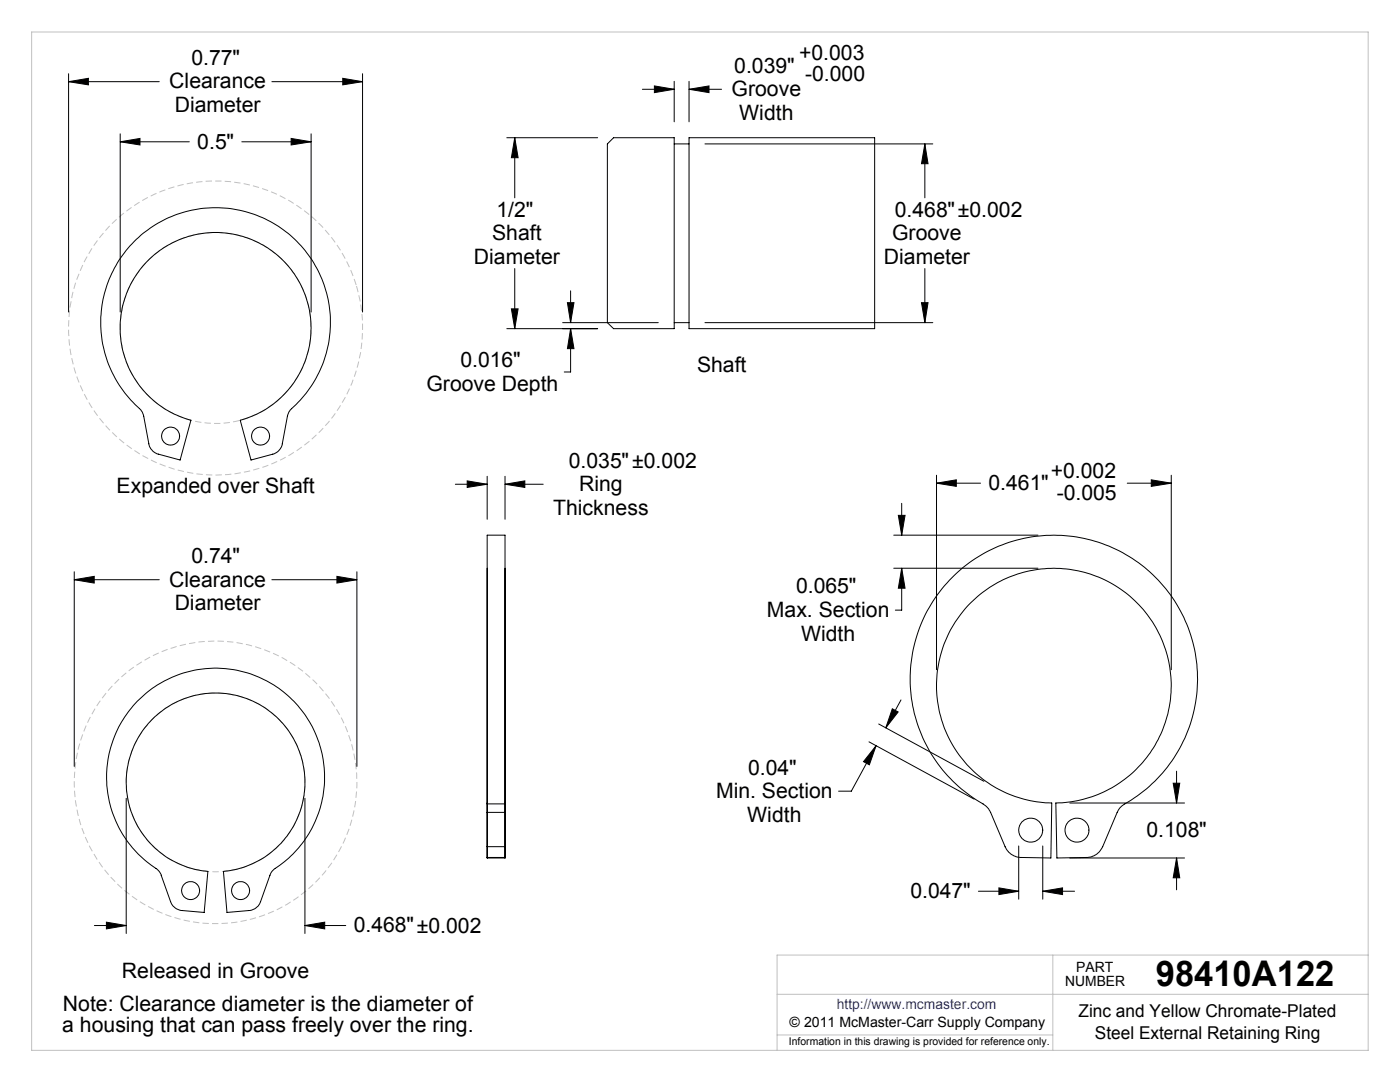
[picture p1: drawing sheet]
<svg xmlns="http://www.w3.org/2000/svg" width="279mm" height="216mm" viewBox="0 0 279 216" stroke-linecap="round" stroke-linejoin="round" font-family="sans-serif">
<path d="M61.2 59.9a19.1 19.1 0 0 0-31.7-7.9 19.1 19.1 0 0 0 8.1 31.7 19.1 19.1 0 0 0 24.1-22l-.5-1.8M71.1 56.9a29.3 29.3 0 0 0-48.8-12.2 29.3 29.3 0 0 0 12.2 48.8 29.3 29.3 0 0 0 37.3-33.7l-.7-2.9M60.1 150.9a17.8 17.8 0 0 0-29.4-7.6 17.8 17.8 0 0 0 6.4 29.6 17.8 17.8 0 0 0 23.6-19.1l-.6-2.9M70 147.9a28.2 28.2 0 0 0-46.3-12.3 28.2 28.2 0 0 0 9.6 47 28.2 28.2 0 0 0 37.7-29.6l-.4-2.9-.6-2.2" fill="none" stroke="#c0c0c0" stroke-width=".2" stroke-dasharray="1.3 .6" stroke-linecap="butt"/>
<g fill="none" stroke="#000" stroke-width=".2">
<path d="M13.7 16.3l3.9-.7v1.3zM13.7 14.7v47.6M13.7 16.3h18.1M54.3 16.3h18.1M68.4 15.6l4 .7-4 .6zM72.4 14.7v47.6M128.2 17.8h6.3M130.6 17.1l3.9 .7-3.9 .7zM134.5 16.2v8.1M137.5 17.8l4-.7v1.4zM137.5 16.2v8.1M137.5 17.8h6.5"/>
<path d="M24 28.3l3.9-.7v1.3zM24 26.7v35.6M24 28.3h13.8M48.3 28.3h13.8M58.1 27.6l4 .7-4 .6zM62.1 26.7v35.6M101.1 27.5h18.2M102.7 27.5l.7 4h-1.3zM102.7 27.5v12M121.2 28.7l1.2-1.2h12.1v38.1h-12.1l-1.2-1.2zM134.5 28.7h3M137.5 27.5h37.1v38.1h-37.1z"/>
<path d="M140.7 28.7h45.5M184.6 28.7l.6 4h-1.3zM184.6 28.7v10.8M27.2 47.8a23 23 0 0 1 32.9 1.3 23 23 0 0 1-2.2 32.9l-.5 .9-1.1 5.9-.4 .8-.5 .5-.8 .5-4.5 1.2-2.2-7.9a19.1 19.1 0 0 0 10.7-29.4 19.1 19.1 0 0 0-31.2 0 19.1 19.1 0 0 0 10.7 29.4l-2.2 7.9-4.5-1.2-.8-.5-.4-.5-.5-1-1.1-5.7-.4-.9a23.1 23.1 0 0 1-1-34.2zM102.7 53.6v12M113.9 58v6.4M184.6 53.6v10.8M101.1 65.6h18.2M102.1 61.6h1.3l-.7 4zM112.3 64.4h19.1M113.2 60.4h1.3l-.6 4zM113.9 65.6l.6 4h-1.3z"/>
<path d="M113.9 65.6v8.6h-1.3M134.5 64.4h3M140.7 64.4h45.5M183.9 60.4h1.3l-.6 4zM90.9 96.6h6.3M93.2 96l4 .6-4 .7zM97.2 95v8.6M100.8 96.6l3.9-.6v1.3zM100.8 95v8.6M100.8 96.6h7.6M186.9 96.4l4-.7v1.3zM186.9 94.8v38.8"/>
<path d="M186.9 96.4h8.8M225 96.4h8.8M229.8 95.7l4 .7-4 .6zM233.8 94.8v38.8M14.8 115.7l4-.7v1.3zM14.8 114.1v38.8M14.8 115.7h17M54.3 115.7h16.9M67.2 115l4 .7-4 .6zM71.2 114.1v38.8M97.2 113.4v57.8h3.6v-57.8M178.4 113.4h28.8"/>
<path d="M178.4 106.8h28.8M179.3 102.8h1.3l-.6 4zM180 113.4l.6 4h-1.3zM180 113.4v8.3h-1.3M180 100.4v6.4M189.5 115.8a28.7 28.7 0 0 1 43.6 2.3 28.7 28.7 0 0 1-9.2 42.7l-.9 1.3-2.9 6.8-.4 .7a3.6 3.6 0 0 1-2.8 1.5l-6 .1-.2-11a23.4 23.4 0 0 0 20.2-34.7 23.4 23.4 0 0 0-40.1-1.6 23.4 23.4 0 0 0 17.3 36.2l1.8 .1-.2 11-6.1-.1-1.1-.3a3.3 3.3 0 0 1-1.9-1.9l-2.9-6.8-.4-.7-.6-.6a28.8 28.8 0 0 1-7.2-45zM27.4 139.9a21.8 21.8 0 0 1 32.6 1.5 21.8 21.8 0 0 1-5.5 32.2l-.6 1-1.9 5.3-.6 1-.5 .4-1 .4-4.6 .4-.7-8.2 .4-.1a17.8 17.8 0 0 0 13.3-26.8 17.8 17.8 0 0 0-29.9-1.2 17.8 17.8 0 0 0 11.2 27.8l1.9 .3-.8 8.2-4.6-.4-.9-.4-.6-.4-.6-1-1.8-5.3-.7-1a21.9 21.9 0 0 1-4.1-33.7zM179.8 139.7l-3 5.5M25.2 159.3v27M60.9 159.3v27M173.4 148l21 11.5M174.8 148.8l-1.3 3.8-1.2-.6z"/>
<path d="M174.8 148.8l-4.9 9.1h-2.5M175.4 144.5l21 11.4M178.1 141.4l1.1 .7-2.4 3.1zM234.1 156.3h1.3l-.6 3.9zM234.8 153.9v6.3M97.2 160.4v-53.6h3.6v53.6M97.2 160.4v1.7h3.6v-1.7M97.2 168.9h3.6v2.2h-3.6zM97.2 160.4h3.6M195.3 177.8h8M199.4 177.2l3.9 .6-3.9 .7zM203.3 168.8v10.6"/>
<path d="M208.1 177.8l4-.6v1.3zM208.1 168.8v10.6M208.1 177.8h6.4M213.5 160.2h22.9M213.5 171.2h22.9M234.8 171.2l.6 4h-1.3zM234.8 171.2v6.4M18.8 184.7h6.4M21.2 184l4 .7-4 .6zM60.9 184.7l3.9-.7v1.3zM60.9 184.7h8.1"/>
<circle cx="34.1" cy="87" r="1.79"/>
<circle cx="52" cy="87" r="1.79"/>
<circle cx="38" cy="177.7" r="1.79"/>
<circle cx="48" cy="177.7" r="1.79"/>
<circle cx="205.7" cy="165.7" r="2.4"/>
<circle cx="214.9" cy="165.7" r="2.39"/>
</g>
<path d="M6.3 6.4h266.7v203.2h-266.7zM155.1 198.4h117.9M210.1 190.6v19M273 190.6h-117.9v19M155.1 206.5h55" fill="none" stroke="#c0c0c0" stroke-width=".2"/>
<path d="M180 113.4l.6 4h-1.3zM179.3 102.8h1.3l-.6 4zM208.1 177.8l4-.6v1.3zM199.4 177.2l3.9 .6-3.9 .7zM174.8 148.8l-1.3 3.8-1.2-.6zM178.1 141.4l1.1 .7-2.4 3.1zM186.9 96.4l4-.7v1.3zM229.8 95.7l4 .7-4 .6zM234.1 156.3h1.3l-.6 3.9zM234.8 171.2l.6 4h-1.3zM93.2 96l4 .6-4 .7zM100.8 96.6l3.9-.6v1.3zM14.8 115.7l4-.7v1.3zM67.2 115l4 .7-4 .6zM21.2 184l4 .7-4 .6zM60.9 184.7l3.9-.7v1.3zM13.7 16.3l3.9-.7v1.3zM68.4 15.6l4 .7-4 .6zM24 28.3l3.9-.7v1.3zM58.1 27.6l4 .7-4 .6zM113.2 60.4h1.3l-.6 4zM113.9 65.6l.6 4h-1.3zM102.7 27.5l.7 4h-1.3zM102.1 61.6h1.3l-.7 4zM130.6 17.1l3.9 .7-3.9 .7zM137.5 17.8l4-.7v1.4zM184.6 28.7l.6 4h-1.3zM183.9 60.4h1.3l-.6 4z" fill="#000"/>
<text font-size="7.1" x="230.7" y="196.8">98410A122</text>
<g font-size="4.2">
<text x="159.5" y="11.9">+0.003</text>
<text x="33.8" y="17.7">Clearance</text>
<text x="38.2" y="13">0.77&quot;</text>
<text x="146.5" y="14.5">0.039&quot;</text>
<text x="160.7" y="16.1">-0.000</text>
<text x="34.9" y="22.4">Diameter</text>
<text x="146" y="19.2">Groove</text>
<text x="147.5" y="23.9">Width</text>
<text x="39.4" y="29.6">0.5&quot;</text>
<text x="98.2" y="47.9">Shaft</text>
<text x="99.1" y="43.2">1/2&quot;</text>
<text x="178" y="47.9">Groove</text>
<text x="178.6" y="43.2">0.468&quot;±0.002</text>
<text x="94.6" y="52.6">Diameter</text>
<text x="176.4" y="52.6">Diameter</text>
<text x="85.1" y="78">Groove Depth</text>
<text x="91.9" y="73.3">0.016&quot;</text>
<text x="139.1" y="74.2">Shaft</text>
<text x="113.5" y="93.3">0.035&quot;±0.002</text>
<text x="209.7" y="95.5">+0.002</text>
<text x="23.3" y="98.3">Expanded over Shaft</text>
<text x="115.6" y="98">Ring</text>
<text x="197.3" y="97.8">0.461&quot;</text>
<text x="210.9" y="99.7">-0.005</text>
<text x="110.4" y="102.7">Thickness</text>
<text x="38.2" y="112.4">0.74&quot;</text>
<text x="33.8" y="117.1">Clearance</text>
<text x="158.9" y="118.4">0.065&quot;</text>
<text x="34.9" y="121.8">Diameter</text>
<text x="153.1" y="123.1">Max. Section</text>
<text x="159.9" y="127.8">Width</text>
<text x="149.3" y="154.6">0.04&quot;</text>
<text x="142.9" y="159.3">Min. Section</text>
<text x="149.1" y="164">Width</text>
<text x="228.8" y="167.1">0.108&quot;</text>
<text x="181.7" y="179.2">0.047&quot;</text>
<text x="70.6" y="186.1">0.468&quot;±0.002</text>
<text x="24.3" y="195.2">Released in Groove</text>
<text x="12.6" y="201.7">Note: Clearance diameter is the diameter of</text>
<text x="12.4" y="206">a housing that can pass freely over the ring.</text>
</g>
<g font-size="3.5">
<text x="215.2" y="203">Zinc and Yellow Chromate-Plated</text>
<text x="218.5" y="207.3">Steel External Retaining Ring</text>
</g>
<g font-size="2.8">
<text x="212.6" y="196.8">NUMBER</text>
<text x="214.8" y="194">PART</text>
<text x="157.6" y="205">© 2011 McMaster-Carr Supply Company</text>
</g>
<text font-size="2.8" fill="#00f" x="167" y="201.4">http://www.mcmaster.com</text>
<text font-size="2.1" x="157.5" y="208.5">Information in this drawing is provided for reference only.</text>
</svg>
